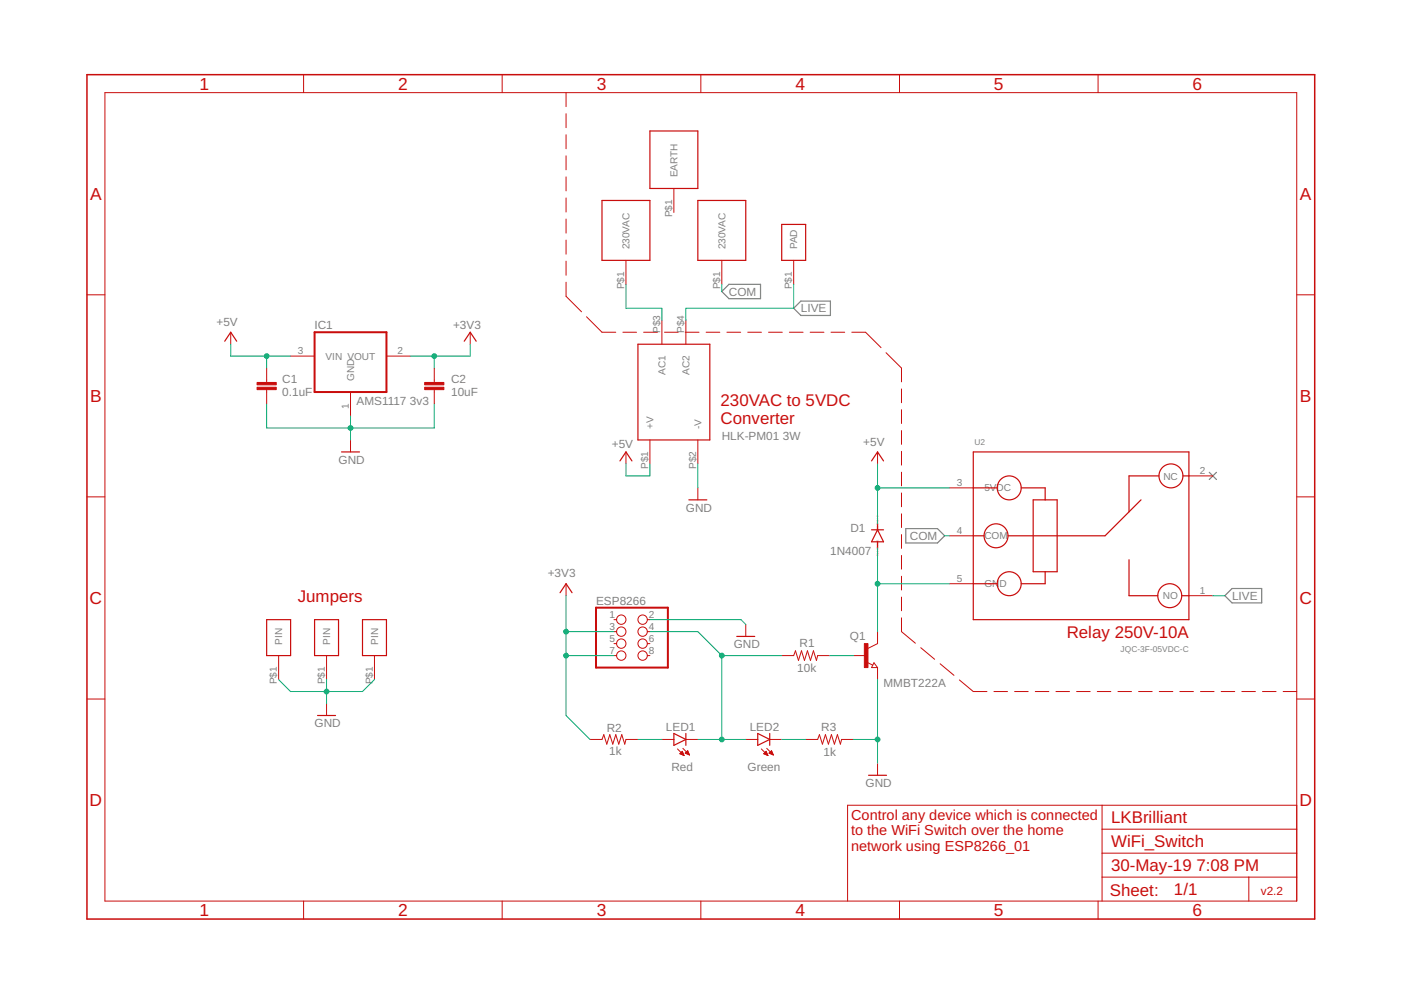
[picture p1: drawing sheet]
<svg xmlns="http://www.w3.org/2000/svg" width="297mm" height="210mm" viewBox="0 0 297 210" stroke-linecap="round" stroke-linejoin="round" font-family="sans-serif">
<path d="M153 61.8l1.6-1.5h6.6v3h-6.6zM169.8 63.8h6.3v3.1h-6.3l-1.5-1.5zM192 112.1h6.8l1.5 1.5-1.5 1.5h-6.8zM256.4 100.1l1.5 1.6M257.9 100.1l-1.5 1.6M259.7 126.3l1.5-1.5h6.3v3h-6.3z" fill="none" stroke="#808080" stroke-width=".25"/>
<g fill="none" stroke="#c90d0c" stroke-width=".21">
<path d="M22.2 19.6h252.7v171.5h-252.7zM64.4 15.8v3.8M106.5 15.8v3.8M120 19.6v3M148.6 15.8v3.8M190.7 15.8v3.8M232.8 15.8v3.8M120 24.1v3M120 28.6v2.9M120 33v3M120 37.5v3M142.9 40v5"/>
<path d="M120 59.8v3l3.3 3.3M120 42v3M120 46.4v3M120 50.9v3M120 55.4v3M132.7 55.2v5.1M153 55.2v5.1M168.3 55.2v5.1M18.4 62.5h3.8M48.9 70.4v2.6M56.5 78v3.1M61.6 75.5h5.1"/>
<path d="M81.9 75.5h5.1M92.1 78v3.1M99.7 70.4v2.6M124.4 67.2l3.2 3.2h3M132.1 70.4h2.9M136.5 70.4h2.9M140.3 67.9v5.1M140.9 70.4h2.9M145.3 70.4h2.9M145.4 67.9v5.1M149.7 70.4h2.9M154.1 70.4h2.9"/>
<path d="M158.5 70.4h2.9M162.9 70.4h3M167.4 70.4h2.9M171.8 70.4h2.9M176.2 70.4h2.9M180.6 70.4h2.9l3.3 3.3M187.9 74.8l3.2 3.2v3M274.9 62.5h3.8M56.5 82.6v3.1M74.3 83.1v5.1M74.3 93.3v2.5M92.1 82.6v3.1"/>
<path d="M132.7 95.8v2.6M137.8 93.3v5.1M148 93.3v5.1M186.1 95.8v2.6M191.1 82.5v2.9M191.1 86.9v2.9M191.1 91.3v2.9M191.1 95.7v2.9M18.4 105.3h3.8M148 103.4v2.6M191.1 100.1v2.9M191.1 104.5v2.9"/>
<path d="M191.1 108.9v2.9M191.1 113.3v3M191.1 117.8v2.9M201.3 103.4h5.1M201.3 113.6h5.1M252.1 100.9h5.1M274.9 105.3h3.8M59.1 139v5.1M69.2 139v5.1M79.4 139v5.1M120 123.8v2.5M130.2 139h.5"/>
<path d="M130.2 131.4h.5M130.2 133.9h.5M130.2 136.5h.5M137.2 139h.6M137.2 131.4h.6M137.2 133.9h.6M137.2 136.5h.6M158.1 132.4v2.5M165.7 139h2.6l.4-1 .6 2 .6-2 .7 2 .6-2 .6 2 .7-2 .6 2 .3-1h2.5M181 139h2.5M186.1 133.9v2.6l-2.1 1M191.1 122.2v2.9"/>
<path d="M191.1 126.6v2.9M191.1 131v2.9l3 2.5M195.2 137.3l3 2.5M201.3 123.8h5.1M252.1 126.3h5.1M18.4 148.2h3.8M69.2 149.2v2.5M125.1 156.8h2.5l.4-1 .7 2 .6-2 .6 2 .7-2 .6 2 .6-2 .7 2 .2-1h2.6M140.3 156.8h2.6M143.6 158.8l1.4 1.4M144.1 159.8l.6-.5 .3 .9zM144.2 159.8h.7"/>
<path d="M144.3 159.7h.5M144.4 159.9h.5M144.4 159.6h.4M144.5 159.4h.2M144.6 159.3h.1M144.8 158.7l1.4 1.4M145.3 159.7h.7M145.3 159.7l.9 .4M145.4 156.8h2.6M145.4 159.6h.6M145.5 159.8h.6M145.5 159.4h.4"/>
<path d="M145.6 159.3h.3M145.8 159.2h.1M145.8 159.2l-.5 .5M145.8 159.2l.4 .9M145.8 159.9h.3M158.1 156.8h2.6M161.4 158.8l1.4 1.4M161.9 159.8l.9 .4M161.9 159.8l.5-.5 .4 .9M161.9 159.8h.7M162.1 159.7h.5M162.2 159.9h.5"/>
<path d="M162.2 159.6h.3M162.3 159.4h.2M162.4 159.3h.1M162.6 158.7l1.4 1.4M163.1 159.7h.7M163.1 159.7l.9 .4M163.2 156.8h2.5M163.2 159.6h.5M163.3 159.8h.5M163.3 159.4h.4M163.4 159.3h.2M163.6 159.2h.1"/>
<path d="M163.6 159.2l-.5 .5M163.6 159.2l.4 .9M163.6 159.9h.3M170.8 156.8h2.6l.3-1 .7 2 .6-2 .6 2 .7-2 .6 2 .6-2 .7 2 .2-1h2.6M183.8 140.4l1.2 .6M185.3 140.5l.8 1h-1.3zM186.1 141.5v2.6M199.3 140.7l3 2.5M203.4 144.2l3 2.4h2.9M210.7 146.6h2.9M215.1 146.6h2.9M219.5 146.6h2.9"/>
<path d="M223.9 146.6h2.9M228.3 146.6h2.8M232.6 146.6h2.9M237 146.6h2.9M241.4 146.6h2.9M245.8 146.6h2.9M250.1 146.6h2.9M254.5 146.6h2.9M258.9 146.6h2.9M263.3 146.6h2.9M267.7 146.6h2.9M272.1 146.6h2.8"/>
<path d="M274.9 148.2h3.8M144.7 160h.3M144.9 160.2h.1M146.1 160h.1M162.5 160h.3M162.7 160.2h.1M163.9 160h.1M186.1 161.8v2.6M233.7 170.7v20.4M233.7 175.8h41.2M274.9 170.7h-95.2v20.4M64.4 191.1v3.8"/>
<path d="M106.5 191.1v3.8M148.6 191.1v3.8M190.7 191.1v3.8M232.8 191.1v3.8M233.7 186h41.2M233.7 180.9h41.2M264.8 186v5.1"/>
<circle cx="131.7" cy="139" r=".99"/>
<circle cx="131.7" cy="131.4" r=".99"/>
<circle cx="131.7" cy="136.5" r=".99"/>
<circle cx="131.7" cy="133.9" r=".99"/>
<circle cx="136.2" cy="131.4" r=".99"/>
<circle cx="136.2" cy="133.9" r=".99"/>
<circle cx="136.2" cy="136.5" r=".99"/>
<circle cx="136.2" cy="139" r=".99"/>
</g>
<g fill="none" stroke="#c90d0c" stroke-width=".25">
<path d="M137.8 27.8h10.2v12.2h-10.2zM127.6 42.5h10.2v12.7h-10.2zM148 42.5h10.1v12.7h-10.1zM165.7 47.6h5.1v7.6h-5.1zM47.6 72.3l1.3-1.9 1.3 1.9M98.4 72.3l1.3-1.9 1.3 1.9M135.3 73h15.2v20.3h-15.2zM72.4 95.8h3.8M131.4 97.7l1.3-1.9 1.3 1.9M184.8 97.7l1.3-1.9 1.2 1.9M206.4 95.8h45.7v35.6h-45.7zM146 106h3.9"/>
<path d="M184.8 112.3h2.5M186.1 112.3l1.2 2.6h-2.5zM186.1 111.1v1.2M186.1 114.9v1.2M206.4 113.6h2.2M206.4 103.4h5M216.5 103.4h5.1v2.6M219.1 106h5v15.2h-5zM239.4 118.7v7.6h6.1M241.9 106l-7.6 7.6h-20.6M245.7 100.9h-6.3v7.6M250.8 100.9h1.3"/>
<path d="M56.5 131.4h5.1v7.6h-5.1zM66.7 131.4h5.1v7.6h-5.1zM76.9 131.4h5v7.6h-5zM118.7 125.7l1.3-1.9 1.3 1.9M156.2 134.9h3.8M206.4 123.8h5M221.6 121.2v2.6h-5.1M250.5 126.3h1.6M67.3 151.7h3.8M142.9 155.5l2.5 1.3-2.5 1.2zM145.4 155.5v2.5M160.7 155.5l2.5 1.3-2.5 1.2z"/>
<path d="M163.2 155.5v2.5M184.1 164.4h3.9"/>
<circle cx="211.2" cy="113.6" r="2.54"/>
<circle cx="214" cy="103.4" r="2.54"/>
<circle cx="248.3" cy="100.9" r="2.54"/>
<circle cx="214" cy="123.8" r="2.54"/>
<circle cx="248" cy="126.3" r="2.54"/>
</g>
<path d="M66.7 70.4h15.2v12.7h-15.2zM126.4 128.8h15.2v12.7h-15.2z" fill="none" stroke="#c90d0c" stroke-width=".42"/>
<g fill="#c90d0c" stroke="#c90d0c" stroke-width=".21">
<path d="M54.5 82.1h4.1v.5h-4.1z"/>
<path d="M54.5 81.1h4.1v.5h-4.1z"/>
<path d="M90 82.1h4.1v.5h-4.1z"/>
<path d="M90 81.1h4.1v.5h-4.1z"/>
<path d="M183.3 136.5h.7v5h-.7z"/>
</g>
<path d="M18.4 15.8h260.3v179.1h-260.3z" fill="none" stroke="#c90d0c" stroke-width=".32"/>
<g fill="none" stroke="#0dab76" stroke-width=".21">
<path d="M48.9 73v2.5h12.7M56.5 75.5v2.5M92.1 75.5v2.5M99.7 73v2.5h-12.7M132.7 60.3v5.1h7.6v2.5M153 60.3v1.5M168.3 60.3v5.1h-22.9v2.5M56.5 85.7v5h35.6v-5M74.3 88.2v5.1M132.7 98.4v2.5h5.1v-2.5M148 98.4v5M186.1 98.4v12.7"/>
<path d="M186.1 116.1v17.8M186.1 103.4h15.2M200.3 113.6h1M120 139h10.2M120 126.3v25.4l5.1 5.1M120 133.9h10.2M137.8 131.4h19.3l1 1M137.8 133.9h10.2l5 5.1M153 139h12.7M153 139v17.8M175.9 139h5.1M186.1 123.8h15.2"/>
<path d="M257.2 126.3h2.5M59.1 144.1l2.5 2.5h15.3l2.5-2.5M69.2 144.1v5.1M135.3 156.8h5M148 156.8h10.1M165.7 156.8h5.1M181 156.8h5.1M186.1 144.1v17.7"/>
</g>
<g fill="#0dab76" stroke="#0dab76" stroke-width=".21">
<circle cx="74.3" cy="90.7" r=".51"/>
<circle cx="186.1" cy="156.8" r=".51"/>
<circle cx="69.2" cy="146.6" r=".51"/>
<circle cx="186.1" cy="123.8" r=".51"/>
<circle cx="186.1" cy="103.4" r=".51"/>
<circle cx="56.5" cy="75.5" r=".51"/>
<circle cx="92.1" cy="75.5" r=".51"/>
<circle cx="120" cy="133.9" r=".51"/>
<circle cx="120" cy="139" r=".51"/>
<circle cx="153" cy="156.8" r=".51"/>
<circle cx="153" cy="139" r=".51"/>
</g>
<g font-size="3.7" fill="#c90d0c">
<text x="42.3" y="19">1</text>
<text x="84.4" y="19">2</text>
<text x="126.5" y="19">3</text>
<text x="168.6" y="19">4</text>
<text x="210.7" y="19">5</text>
<text x="252.9" y="19">6</text>
<text x="19.1" y="42.4">A</text>
<text x="275.6" y="42.4">A</text>
<text x="19.1" y="85.2">B</text>
<text x="275.6" y="85.2">B</text>
<text x="19" y="128.1">C</text>
<text x="275.5" y="128.1">C</text>
<text x="19" y="170.9">D</text>
<text x="275.5" y="170.9">D</text>
<text x="42.3" y="194.2">1</text>
<text x="84.4" y="194.2">2</text>
<text x="126.5" y="194.2">3</text>
<text x="168.6" y="194.2">4</text>
<text x="210.7" y="194.2">5</text>
<text x="252.9" y="194.2">6</text>
</g>
<g font-size="3.6" fill="#c90d0c">
<text x="152.8" y="86.2">230VAC to 5VDC</text>
<text x="152.8" y="90">Converter</text>
<text x="63.1" y="127.6">Jumpers</text>
<text x="226.2" y="135.2">Relay 250V-10A</text>
<text x="235.6" y="179.6">WiFi_Switch</text>
<text x="235.6" y="174.5">LKBrilliant</text>
<text x="235.6" y="184.7">30-May-19</text>
<text x="253.7" y="184.7">7:08 PM</text>
<text x="235.3" y="189.9">Sheet:</text>
<text x="248.9" y="189.8">1/1</text>
</g>
<g font-size="3.1" fill="#c90d0c">
<text x="180.5" y="173.8">Control any device which is connected</text>
<text x="180.5" y="177.1">to the WiFi Switch over the home</text>
<text x="180.5" y="180.4">network using ESP8266_01</text>
</g>
<g font-size="2.5" fill="#808080">
<text x="154.6" y="62.7">COM</text>
<text x="45.9" y="69.2">+5V</text>
<text x="66.7" y="69.8">IC1</text>
<text x="96.1" y="69.7">+3V3</text>
<text x="169.8" y="66.2">LIVE</text>
<text x="59.8" y="81.2">C1</text>
<text x="95.6" y="81.2">C2</text>
<text x="59.8" y="84">0.1uF</text>
<text x="75.6" y="85.9">AMS1117</text>
<text x="86.9" y="85.9">3v3</text>
<text x="95.6" y="84">10uF</text>
<text x="129.7" y="95.1">+5V</text>
<text x="153" y="93.3">HLK-PM01</text>
<text x="166" y="93.3">3W</text>
<text x="183" y="94.6">+5V</text>
<text x="71.8" y="98.4">GND</text>
<text x="145.4" y="108.5">GND</text>
<text x="180.3" y="112.8">D1</text>
<text x="176" y="117.6">1N4007</text>
<text x="192.9" y="114.5">COM</text>
<text x="116.1" y="122.2">+3V3</text>
<text x="126.4" y="128.2">ESP8266</text>
<text x="261.2" y="127.2">LIVE</text>
<text x="155.6" y="137.5">GND</text>
<text x="169.5" y="137.2">R1</text>
<text x="180.2" y="135.7">Q1</text>
<text x="169" y="142.6">10k</text>
<text x="187.3" y="145.6">MMBT222A</text>
<text x="66.7" y="154.2">GND</text>
<text x="128.7" y="155.3">R2</text>
<text x="141.2" y="155">LED1</text>
<text x="159" y="155">LED2</text>
<text x="174.1" y="155">R3</text>
<text x="129.2" y="160.1">1k</text>
<text x="174.6" y="160.3">1k</text>
<text x="142.3" y="163.5">Red</text>
<text x="158.5" y="163.5">Green</text>
<text x="183.5" y="166.9">GND</text>
</g>
<text font-size="2.5" fill="#c90d0c" x="267.3" y="189.8">v2.2</text>
<g font-size="2.1" fill="#808080">
<text x="143.6" y="37.6" transform="rotate(-90 143.6 37.6)">EARTH</text>
<text x="142.5" y="46.1" transform="rotate(-90 142.5 46.1)">P$1</text>
<text x="133.5" y="52.9" transform="rotate(-90 133.5 52.9)">230VAC</text>
<text x="153.8" y="52.9" transform="rotate(-90 153.8 52.9)">230VAC</text>
<text x="169" y="52.9" transform="rotate(-90 169 52.9)">PAD</text>
<text x="132.4" y="61.3" transform="rotate(-90 132.4 61.3)">P$1</text>
<text x="152.7" y="61.3" transform="rotate(-90 152.7 61.3)">P$1</text>
<text x="167.9" y="61.3" transform="rotate(-90 167.9 61.3)">P$1</text>
<text x="140" y="70.6" transform="rotate(-90 140 70.6)">P$3</text>
<text x="145.1" y="70.6" transform="rotate(-90 145.1 70.6)">P$4</text>
<text x="63.2" y="75.2">3</text>
<text x="69" y="76.3">VIN VOUT</text>
<text x="84.3" y="75.2">2</text>
<text x="75.1" y="80.8" transform="rotate(-90 75.1 80.8)">GND</text>
<text x="141.1" y="79.5" transform="rotate(-90 141.1 79.5)">AC1</text>
<text x="146.2" y="79.5" transform="rotate(-90 146.2 79.5)">AC2</text>
<text x="74" y="86.7" transform="rotate(-90 74 86.7)">1</text>
<text x="138.6" y="91" transform="rotate(-90 138.6 91)">+V</text>
<text x="148.7" y="91" transform="rotate(-90 148.7 91)">-V</text>
<text x="137.4" y="99.4" transform="rotate(-90 137.4 99.4)">P$1</text>
<text x="147.6" y="99.4" transform="rotate(-90 147.6 99.4)">P$2</text>
<text x="246.6" y="101.7">NC</text>
<text x="254.4" y="100.5">2</text>
<text x="202.8" y="103.1">3</text>
<text x="208.7" y="104.2">5VDC</text>
<text x="202.8" y="113.2">4</text>
<text x="208.7" y="114.4">COM</text>
<text x="202.8" y="123.4">5</text>
<text x="208.7" y="124.5">GND</text>
<text x="254.4" y="125.9">1</text>
<text x="129.2" y="131">1</text>
<text x="137.6" y="131">2</text>
<text x="246.5" y="127.1">NO</text>
<text x="59.8" y="136.7" transform="rotate(-90 59.8 136.7)">PIN</text>
<text x="70" y="136.7" transform="rotate(-90 70 136.7)">PIN</text>
<text x="80.1" y="136.7" transform="rotate(-90 80.1 136.7)">PIN</text>
<text x="129.2" y="133.6">3</text>
<text x="129.2" y="136.1">5</text>
<text x="137.6" y="133.6">4</text>
<text x="137.6" y="136.1">6</text>
<text x="129.2" y="138.6">7</text>
<text x="137.6" y="138.6">8</text>
<text x="58.7" y="145.1" transform="rotate(-90 58.7 145.1)">P$1</text>
<text x="68.9" y="145.1" transform="rotate(-90 68.9 145.1)">P$1</text>
<text x="79" y="145.1" transform="rotate(-90 79 145.1)">P$1</text>
</g>
<g font-size="1.8" fill="#808080">
<text x="206.6" y="94.3">U2</text>
<text x="237.6" y="138.2">JQC-3F-05VDC-C</text>
</g>
<g font-size=".6" fill="#ffba08">
<text x="186.2" y="112.8" transform="rotate(-90 186.2 112.8)">SpiceOrder 2</text>
<text x="186.2" y="117.8" transform="rotate(-90 186.2 117.8)">SpiceOrder 1</text>
</g>
</svg>
